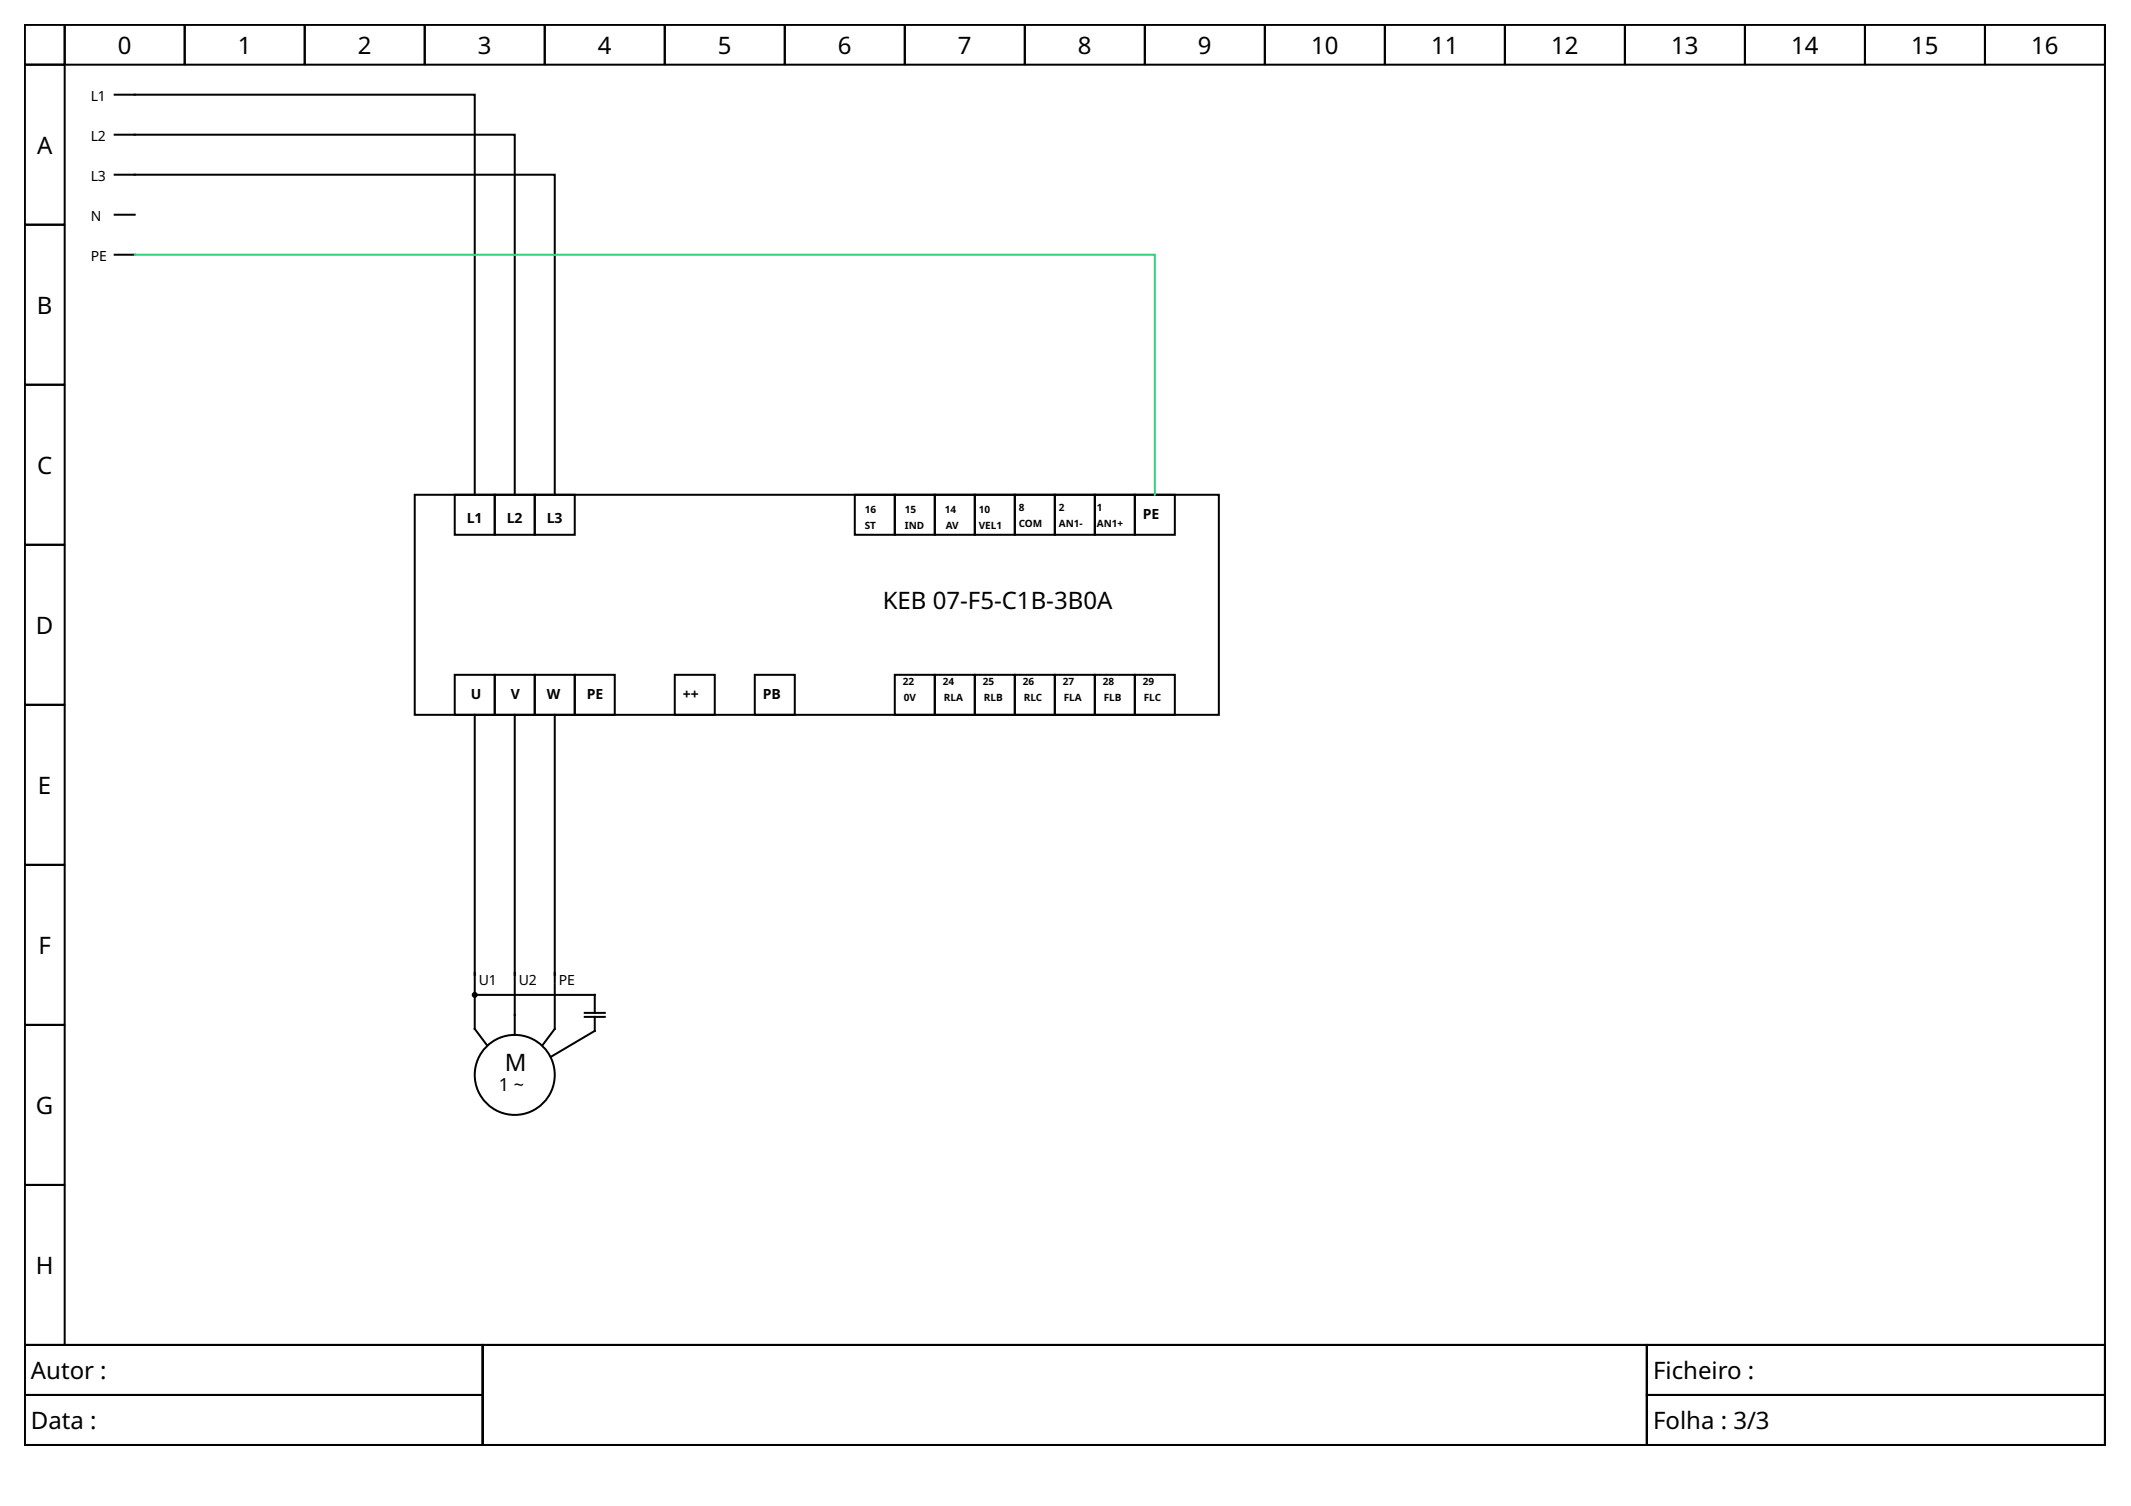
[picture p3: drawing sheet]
<svg xmlns="http://www.w3.org/2000/svg" width="297mm" height="210mm" viewBox="0 0 297 210" stroke-linecap="round" stroke-linejoin="round" font-family="sans-serif">
<g fill="none" stroke="#000" stroke-width=".28">
<path d="M3.4 3.4h290v184.1h-290zM3.4 3.4h5.6v5.6h-5.6zM3.4 9h5.6v22.3h-5.6zM9 3.4h16.7v5.6h-16.7zM16 13.2h50.2v55.8M16 18.8h55.7v50.2M25.7 3.4h16.8v5.6h-16.8zM42.5 3.4h16.7v5.6h-16.7zM59.2 3.4h16.7v5.6h-16.7zM75.9 3.4h16.8v5.6h-16.8zM92.7 3.4h16.7v5.6h-16.7zM109.4 3.4h16.7v5.6h-16.7z"/>
<path d="M126.1 3.4h16.7v5.6h-16.7zM142.8 3.4h16.8v5.6h-16.8zM159.6 3.4h16.7v5.6h-16.7zM176.3 3.4h16.7v5.6h-16.7zM193 3.4h16.8v5.6h-16.8zM209.8 3.4h16.7v5.6h-16.7zM226.5 3.4h16.7v5.6h-16.7zM243.2 3.4h16.8v5.6h-16.8zM260 3.4h16.7v5.6h-16.7zM276.7 3.4h16.7v5.6h-16.7zM3.4 31.3h5.6v22.3h-5.6zM16 24.4h61.3v44.6"/>
<path d="M16 35.5h2.8M16 29.9h2.8M3.4 53.6h5.6v22.3h-5.6zM3.4 75.9h5.6v22.3h-5.6zM57.8 69h112.1v30.6h-112.1zM63.4 69h5.6v5.5h-5.6zM69 69h5.5v5.5h-5.5zM74.5 69h5.6v5.5h-5.6zM119.1 69h5.6v5.5h-5.6zM124.7 69h5.6v5.5h-5.6zM130.3 69h5.6v5.5h-5.6zM135.9 69h5.6v5.5h-5.6z"/>
<path d="M141.5 69h5.5v5.5h-5.5zM147 69h5.6v5.5h-5.6zM152.6 69h5.6v5.5h-5.6zM158.2 69h5.6v5.5h-5.6zM3.4 98.2h5.6v22.3h-5.6zM63.4 94.1h5.6v5.5h-5.6zM66.2 99.6v36.3M69 94.1h5.5v5.5h-5.5zM71.7 99.6v36.3M74.5 94.1h5.6v5.5h-5.6zM77.3 99.6v36.3M80.1 94.1h5.6v5.5h-5.6z"/>
<path d="M94.1 94.1h5.5v5.5h-5.5zM105.2 94.1h5.6v5.5h-5.6zM124.7 94.1h5.6v5.5h-5.6zM130.3 94.1h5.6v5.5h-5.6zM135.9 94.1h5.6v5.5h-5.6zM141.5 94.1h5.5v5.5h-5.5zM147 94.1h5.6v5.5h-5.6zM152.6 94.1h5.6v5.5h-5.6zM158.2 94.1h5.6v5.5h-5.6zM3.4 120.5h5.6v22.3h-5.6zM66.2 135.6v7.8l1.6 2.2M66.2 138.7h16.7v2.5"/>
<path d="M71.7 135.6v8.6M77.3 135.6v1.4M77.3 137.3v6.1l-1.6 2.2M3.4 142.8h5.6v22.4h-5.6zM81.5 141.2h2.8M81.5 141.7h2.8M82.9 141.7v2l-6.1 3.6M3.4 165.2h5.6v22.3h-5.6zM3.4 187.5h290v13.9h-290zM3.4 187.5h63.9v6.9h-63.9zM3.4 194.4h63.9v7h-63.9zM67.3 187.5h162.3v13.9h-162.3z"/>
<path d="M229.6 187.5h63.8v6.9h-63.8zM229.6 194.4h63.8v7h-63.8z"/>
<circle cx="66.2" cy="138.7" r=".28"/>
<circle cx="71.7" cy="149.8" r="5.6"/>
</g>
<path d="M18.8 35.5h142.2v33.5" fill="none" stroke="#33d17a" stroke-width=".28"/>
<g font-size="3.3">
<text x="16.4" y="7.5">0</text>
<text x="33.2" y="7.5">1</text>
<text x="49.9" y="7.5">2</text>
<text x="66.6" y="7.5">3</text>
<text x="83.3" y="7.5">4</text>
<text x="100.1" y="7.5">5</text>
<text x="116.8" y="7.5">6</text>
<text x="133.5" y="7.5">7</text>
<text x="150.3" y="7.5">8</text>
<text x="167" y="7.5">9</text>
<text x="182.8" y="7.5">10</text>
<text x="199.5" y="7.5">11</text>
<text x="216.2" y="7.5">12</text>
<text x="232.9" y="7.5">13</text>
<text x="249.7" y="7.5">14</text>
<text x="266.4" y="7.5">15</text>
<text x="283.1" y="7.5">16</text>
<text x="5.2" y="21.4">A</text>
<text x="5.1" y="43.7">B</text>
<text x="5.2" y="66">C</text>
<text x="5" y="88.3">D</text>
<text x="123.1" y="84.9">KEB 07-F5-C1B-3B0A</text>
<text x="5.3" y="110.6">E</text>
<text x="5.4" y="132.9">F</text>
<text x="70.4" y="149.3">M</text>
<text x="5" y="155.3">G</text>
<text x="5" y="177.6">H</text>
<text x="4.3" y="192.2">Autor :</text>
<text x="230.4" y="192.2">Ficheiro :</text>
<text x="4.3" y="199.2">Data :</text>
<text x="230.4" y="199.2">Folha : 3/3</text>
</g>
<text font-size="2.5" x="69.5" y="152">1 ~</text>
<g font-size="2">
<text x="12.6" y="14">L1</text>
<text x="12.6" y="19.6">L2</text>
<text x="12.6" y="25.2">L3</text>
<text x="12.6" y="30.8">N</text>
<text x="12.6" y="36.3">PE</text>
<text x="65.1" y="72.9">L1</text>
<text x="70.6" y="72.9">L2</text>
<text x="76.2" y="72.9">L3</text>
<text x="159.3" y="72.3">PE</text>
<text x="65.6" y="97.4">U</text>
<text x="71.2" y="97.4">V</text>
<text x="76.2" y="97.4">W</text>
<text x="81.8" y="97.4">PE</text>
<text x="95.2" y="97.4">++</text>
<text x="106.3" y="97.4">PB</text>
<text x="66.7" y="137.3">U1</text>
<text x="72.3" y="137.3">U2</text>
<text x="77.9" y="137.3">PE</text>
</g>
<g font-size="1.4">
<text x="120.5" y="71.5">16</text>
<text x="126.1" y="71.5">15</text>
<text x="131.7" y="71.5">14</text>
<text x="136.4" y="71.5">10</text>
<text x="142" y="71.2">8</text>
<text x="147.6" y="71.2">2</text>
<text x="152.9" y="71.2">1</text>
<text x="120.5" y="73.7">ST</text>
<text x="126.1" y="73.7">IND</text>
<text x="131.8" y="73.7">AV</text>
<text x="136.4" y="73.7">VEL1</text>
<text x="142" y="73.4">COM</text>
<text x="147.6" y="73.4">AN1-</text>
<text x="152.9" y="73.4">AN1+</text>
<text x="125.8" y="95.4">22</text>
<text x="131.4" y="95.4">24</text>
<text x="137" y="95.4">25</text>
<text x="142.6" y="95.4">26</text>
<text x="148.1" y="95.4">27</text>
<text x="153.7" y="95.4">28</text>
<text x="159.3" y="95.4">29</text>
<text x="126" y="97.7">0V</text>
<text x="131.6" y="97.7">RLA</text>
<text x="137.1" y="97.7">RLB</text>
<text x="142.7" y="97.7">RLC</text>
<text x="148.3" y="97.7">FLA</text>
<text x="153.9" y="97.7">FLB</text>
<text x="159.4" y="97.7">FLC</text>
</g>
</svg>
